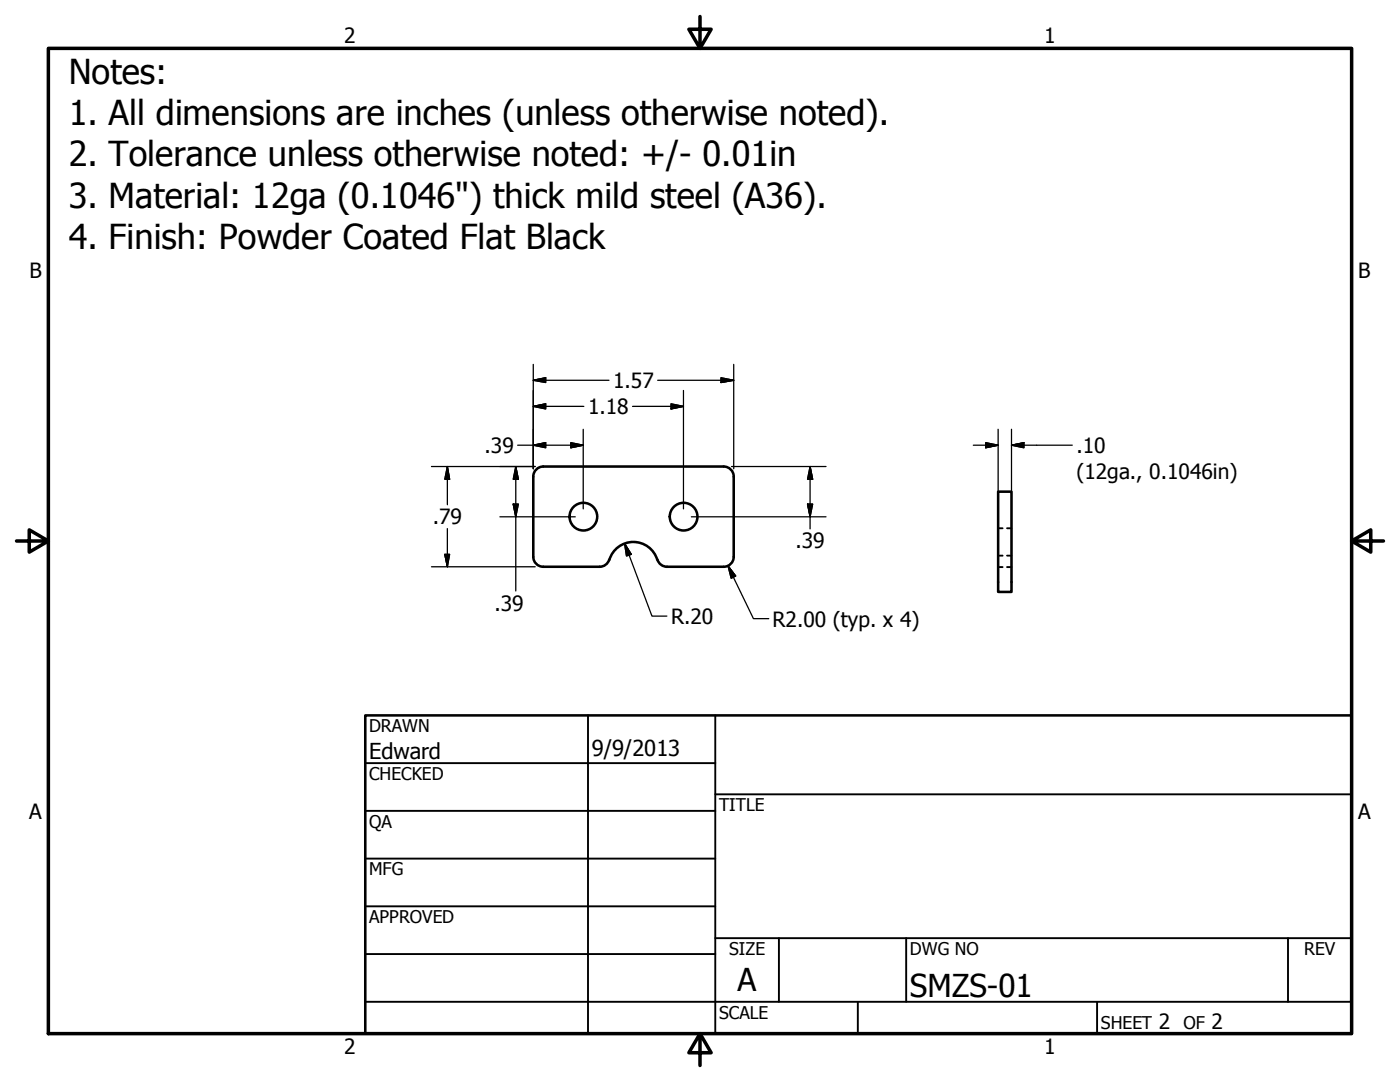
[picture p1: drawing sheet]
<svg xmlns="http://www.w3.org/2000/svg" width="279mm" height="216mm" viewBox="0 0 279 216" stroke-linecap="round" stroke-linejoin="round" font-family="sans-serif">
<!-- layer: Visible (ANSI) -->
<g fill="none" stroke="#000" stroke-width=".51">
<path d="M106.4 95.1v16a2 2 0 0 0 2 2h11.3M144.4 93.1h-36a2 2 0 0 0-2 2M144.4 93.1a2 2 0 0 1 2 2M146.4 95.1v16a2 2 0 0 1-2 2M199.2 98.1h2.7v20h-2.7zM121.6 111.7a2 2 0 0 1-1.9 1.4M121.6 111.7a5 5 0 0 1 4.8-3.6 5 5 0 0 1 4.8 3.6M131.2 111.7a2 2 0 0 0 1.9 1.4h11.3"/>
<circle cx="116.4" cy="103.1" r="2.76"/>
<circle cx="136.4" cy="103.1" r="2.76"/>
</g>
<!-- layer: Hidden (ANSI) -->
<path d="M199.2 113.2h.9M199.2 105.4h.9M199.2 110.9h.9M201 113.2h.9M201 105.4h.9M201 110.9h.9" fill="none" stroke="#000" stroke-width=".38"/>
<!-- layer: Border (ANSI) -->
<path d="M9.7 9.7h260v196.5h-260zM139.7 3.3v6.4l-2.2-3.9h4.4l-2.2 3.9M3.3 107.9h6.4l-3.9-2.2v4.5l3.9-2.3M269.7 107.9l3.9 2.3v-4.5l-3.9 2.2h6.4M139.7 206.2l2.2 3.9h-4.4l2.2-3.9v6.4" fill="none" stroke="#000" stroke-width=".7"/>
<!-- layer: Title (ANSI) -->
<g fill="none" stroke="#000" stroke-width=".38">
<path d="M72.9 152.3h69.8M117.3 142.7v63.5M142.7 158.5h127M142.7 142.7v63.5M72.9 161.8h69.8M72.9 171.3h69.8M72.9 199.9h196.8M72.9 180.8h69.8M72.9 190.4h69.8M142.7 187.2h127M155.4 187.2v12.7M171.2 199.9v6.3"/>
<path d="M180.8 187.2v12.7M218.9 199.9v6.3M257 187.2v12.7"/>
</g>
<path d="M72.9 142.7h196.8v63.5h-196.8z" fill="none" stroke="#000" stroke-width=".51"/>
<!-- layer: Dimension (ANSI) -->
<g fill="none" stroke="#000" stroke-width=".25">
<path d="M106.4 75.9l2.5-.5v.9zM106.4 72.7v20.8M106.4 75.9h15.1M131.3 75.9h15.1M136.4 77.9v23.6M143.9 75.4l2.5 .5-2.5 .4zM146.4 72.7v20.8M86.1 93.1h20.7M89.3 93.1l.4 2.5h-.9zM89.3 93.1v7.6M102.9 93.1l.5 2.5h-1zM102.9 93.1v24.8"/>
<path d="M103.3 88.8h13.1M106.4 81.1l2.5-.5v1zM106.4 88.8l2.5-.5v1zM106.4 81.1h10.1M113.9 88.3l2.5 .5-2.5 .5zM116.4 85.7v15.8M126.2 81.1h10.2M133.9 80.6l2.5 .5-2.5 .5zM146 93.1h18.8M161.7 93.1l.5 2.5h-1zM161.7 93.1v12.4M194.2 88.8h5"/>
<path d="M196.7 88.3l2.5 .5-2.5 .5zM199.2 85.7v12.9M201.9 88.8l2.4-.5v1zM201.9 88.8h12.1M201.9 85.7v12.9M86.1 113.1h20.7M88.8 110.6h.9l-.4 2.5zM89.3 105.5v7.6M99.8 103.1h15M102.4 100.6h1l-.5 2.5zM124.7 108.5l1.3 2.1-1 .3zM124.7 108.5l5.4 14.4h3"/>
<path d="M138 103.1h26.8M145.3 112.9l1.5 2-.9 .5zM145.3 112.9l5.1 10.5h3M161.2 100.6h1l-.5 2.5z"/>
</g>
<g fill="#000" stroke="#000" stroke-width=".25">
<path d="M106.4 75.9l2.5-.5zM106.4 75.9l2.5-.5v.9zM143.9 76.3l2.5-.4zM143.9 75.4l2.5 .5-2.5 .4zM89.3 93.1l.4 2.5zM89.3 93.1l.4 2.5h-.9zM102.9 93.1l.5 2.5zM102.9 93.1l.5 2.5h-1zM106.4 81.1l2.5-.5zM106.4 81.1l2.5-.5v1zM106.4 88.8l2.5-.5zM106.4 88.8l2.5-.5v1z"/>
<path d="M113.9 89.3l2.5-.5zM113.9 88.3l2.5 .5-2.5 .5zM133.9 81.6l2.5-.5zM133.9 80.6l2.5 .5-2.5 .5zM161.7 93.1l.5 2.5zM161.7 93.1l.5 2.5h-1zM196.7 89.3l2.5-.5zM196.7 88.3l2.5 .5-2.5 .5zM201.9 88.8l2.4-.5zM201.9 88.8l2.4-.5v1zM88.8 110.6l.5 2.5zM88.8 110.6h.9l-.4 2.5z"/>
<path d="M102.4 100.6l.5 2.5zM102.4 100.6h1l-.5 2.5zM124.7 108.5l1.3 2.1zM124.7 108.5l1.3 2.1-1 .3zM145.3 112.9l1.5 2zM145.3 112.9l1.5 2-.9 .5zM161.2 100.6l.5 2.5zM161.2 100.6h1l-.5 2.5z"/>
</g>
<g font-size="6.9">
<text x="13.7" y="16.8">Notes:</text>
<text x="13.7" y="25">1. All dimensions are inches (unless otherwise noted).</text>
<text x="13.7" y="33.2">2. Tolerance unless otherwise noted: +/- 0.01in</text>
<text x="13.7" y="41.5">3. Material: 12ga (0.1046&quot;) thick mild steel (A36).</text>
<text x="13.7" y="49.7">4. Finish: Powder Coated Flat Black</text>
</g>
<g font-size="6.3">
<text x="147.2" y="197.7">A</text>
<text x="181.6" y="199">SMZS-01</text>
</g>
<g font-size="4.4">
<text x="73.7" y="151.4">Edward</text>
<text x="118.1" y="150.8">9/9/2013</text>
</g>
<g font-size="4.2">
<text x="68.7" y="8.6">2</text>
<text x="208.4" y="8.6">1</text>
<text x="5.9" y="55.5">B</text>
<text x="271.1" y="55.5">B</text>
<text x="122.4" y="77.3">1.57</text>
<text x="117.3" y="82.6">1.18</text>
<text x="96.7" y="90.4">.39</text>
<text x="214.8" y="90.4">.10</text>
<text x="214.8" y="95.6">(12ga., 0.1046in)</text>
<text x="86.4" y="104.6">.79</text>
<text x="158.7" y="109.4">.39</text>
<text x="98.7" y="121.9">.39</text>
<text x="133.9" y="124.5">R.20</text>
<text x="154.2" y="125">R2.00 (typ. x 4)</text>
<text x="5.8" y="163.4">A</text>
<text x="271" y="163.4">A</text>
<text x="231.3" y="205.4">2</text>
<text x="241.8" y="205.4">2</text>
<text x="68.7" y="210.3">2</text>
<text x="208.4" y="210.3">1</text>
</g>
<g font-size="3.5">
<text x="73.7" y="146">DRAWN</text>
<text x="73.7" y="155.6">CHECKED</text>
<text x="143.5" y="161.8">TITLE</text>
<text x="73.7" y="165.2">QA</text>
<text x="73.7" y="174.7">MFG</text>
<text x="73.7" y="184.2">APPROVED</text>
<text x="145.5" y="190.6">SIZE</text>
<text x="181.6" y="190.6">DWG NO</text>
<text x="260.3" y="190.5">REV</text>
<text x="143.5" y="203.3">SCALE</text>
<text x="219.7" y="205.4">SHEET</text>
<text x="236.2" y="205.4">OF</text>
</g>
</svg>
